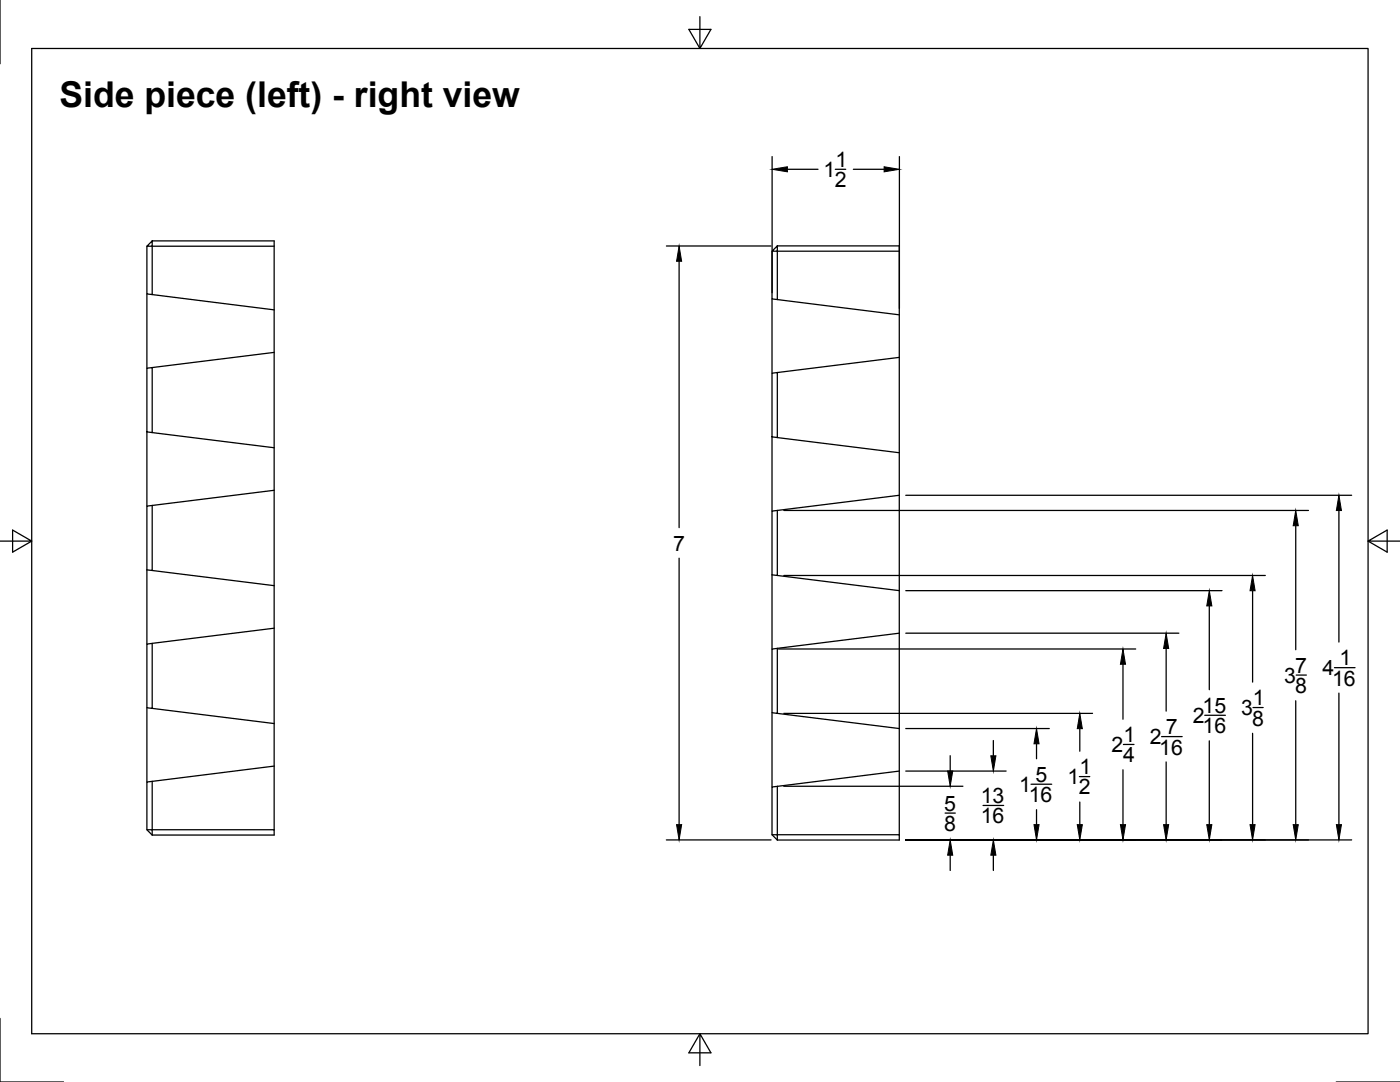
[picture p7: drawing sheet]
<svg xmlns="http://www.w3.org/2000/svg" width="279mm" height="216mm" viewBox="0 0 279 216" stroke-linecap="round" stroke-linejoin="round" font-family="sans-serif">
<!-- layer: Visible -->
<g fill="none" stroke="#000" stroke-width=".25">
<path d="M29.3 49.1v9.6l1.1 .1v-9.7h24.3M29.3 58.7v14.8M30.4 48.1v1h-1.1l1.1-1h24.3v117.5M30.4 58.8l24.3 3M154.1 50.1v9.5l1 .2v-9.7h24.4M154.1 59.6v14.9M155.1 49.1v1h-1l1-1h24.4v117.5M155.1 59.8l24.4 3M29.3 73.5l1.1-.2v13l-1.1-.1zM54.7 70.3l-24.3 3M154.1 74.5l1-.2v13l-1-.1zM179.5 71.3l-24.4 3"/>
<path d="M29.3 86.2v14.8M30.4 86.3l24.3 3M54.7 97.8l-24.3 3.1M154.1 87.2v14.8M155.1 87.3l24.4 3M179.5 98.8l-24.4 3.1M29.3 113.7v14.8M30.4 100.9v12.9l-1.1-.1M30.4 100.9l-1.1 .1v12.7M30.4 113.8l24.3 3.1M154.1 114.7v14.8M155.1 101.9v12.9l-1-.1"/>
<path d="M155.1 101.9l-1 .1v12.7M155.1 114.8l24.4 3.1M29.3 128.5l1.1-.1v13l-1.1-.2zM54.7 125.3l-24.3 3.1M154.1 129.5l1-.1v12.9l-1-.1zM179.5 126.3l-24.4 3.1M29.3 141.2v14.8M30.4 155.9v9.7h24.3v1h-24.3M30.4 155.9l-1.1 .1v9.6l1.1 1M30.4 141.4l24.3 3M54.7 152.9l-24.3 3M154.1 142.2v14.8"/>
<path d="M155.1 156.9v9.7h24.4v1h-24.4M155.1 156.9l-1 .1v9.6l1 1M155.1 142.3l24.4 3.1M179.5 153.9l-24.4 3M29.3 165.6h1.1v1M154.1 166.6h1v1"/>
</g>
<!-- layer: Border -->
<path d="M0 0v12.7M6.3 9.7h266.7v196.6h-266.7zM139.7 3.3v6.4l2.2-3.8h-4.4l2.2 3.8M0 108h6.3l-3.8-2.2v4.4l3.8-2.2M273 108l3.8 2.2v-4.4l-3.8 2.2h6.4M0 203.2v12.7h12.7M139.7 206.3l-2.2 3.8h4.4l-2.2-3.8v6.3M266.7 215.9h12.7" fill="none" stroke="#000" stroke-width=".25"/>
<!-- layer: Dimensions -->
<g fill="none" stroke="#000" stroke-width=".25">
<path d="M154.1 31.2v27.2M157.1 33.8h6.2M166.7 33.8h2.1M170.3 33.8h6.1M179.5 31.2v30.4M133 49.1h20.9M135.5 52.1v53.2M180.8 98.8h88.9M135.5 111.4v53.1M156.4 114.8h96.1M156.4 101.9h104.7M180.8 117.9h63.1"/>
<path d="M250 117.9v18.2M258.6 104.9v24.7M267.2 101.9v26.2M155.4 129.5h71.3M180.8 126.3h54.5M224.1 132.5v11M232.7 129.4v12.5M241.3 120.9v16.7M258.6 139.8v24.7M258.7 134.7h2M266.3 133.2h4.1M267.2 138.3v26.2"/>
<path d="M156.4 156.9h35.8M156.4 142.3h61.6M180.8 153.9h20M180.8 145.4h28.6M189.6 150.8v3M198.2 147.8v3M205.8 156.5h4.1M206.9 148.4v3M215.4 155h2.1M215.5 145.4v4.5M224.1 153.6v10.9M224.2 148.5h2.1"/>
<path d="M231.8 147h4.1M232.7 152v12.5M240.4 142.7h4.2M241.3 147.8v16.7M250 146.3v18.2M250.1 141.2h2M133 167.6h20.9M180.8 167.6h88.9M188.6 162.2h2M189.6 170.6v3.1M196.2 160.7h4.1M198.2 170.6v3.1"/>
<path d="M206.9 161.6v2.9M215.5 160v4.5"/>
</g>
<g fill="#000" stroke="#000" stroke-width=".2">
<path d="M154.1 33.8l3-.5v1zM176.4 33.3l3.1 .5-3.1 .5zM135.5 49.1l.5 3h-1zM250 114.8l.5 3.1h-1zM258.6 101.9l.5 3h-1zM267.2 98.8l.5 3.1h-1zM224.1 129.5l.5 3h-1zM232.7 126.3l.5 3.1h-1zM241.3 117.9l.6 3h-1.1zM189.1 153.8h1l-.5 3.1zM197.7 150.8h1.1l-.6 3.1zM206.9 145.4l.5 3h-1z"/>
<path d="M215.5 142.3l.5 3.1h-1zM135 164.5h1l-.5 3.1zM189.6 167.6l.5 3h-1zM198.2 167.6l.6 3h-1.1zM206.4 164.5h1l-.5 3.1zM215 164.5h1l-.5 3.1zM223.6 164.5h1l-.5 3.1zM232.2 164.5h1l-.5 3.1zM240.8 164.5h1.1l-.6 3.1zM249.5 164.5h1l-.5 3.1zM258.1 164.5h1l-.5 3.1zM266.7 164.5h1l-.5 3.1z"/>
</g>
<text font-size="7.1" x="11.9" y="21.4">Side piece (left) - right view</text>
<g font-size="4.3">
<text x="164.3" y="35.3">1</text>
<text x="166.7" y="33.3">1</text>
<text x="166.6" y="37.3">2</text>
<text x="134.3" y="109.9">7</text>
<text x="256.3" y="136.2">3</text>
<text x="258.5" y="134.2">7</text>
<text x="263.9" y="134.7">4</text>
<text x="265.9" y="136.8">16</text>
<text x="267.4" y="132.7">1</text>
<text x="240" y="142.2">15</text>
<text x="247.7" y="142.7">3</text>
<text x="250.1" y="140.7">1</text>
<text x="258.5" y="138.3">8</text>
<text x="224.2" y="148">1</text>
<text x="229.4" y="148.5">2</text>
<text x="232.7" y="146.5">7</text>
<text x="238.1" y="144.3">2</text>
<text x="240" y="146.3">16</text>
<text x="249.9" y="144.8">8</text>
<text x="206.7" y="156">5</text>
<text x="215.4" y="154.5">1</text>
<text x="221.8" y="150.1">2</text>
<text x="224.2" y="152.1">4</text>
<text x="231.4" y="150.6">16</text>
<text x="188.4" y="161.7">5</text>
<text x="195.7" y="160.2">13</text>
<text x="203.4" y="158">1</text>
<text x="205.3" y="160.1">16</text>
<text x="213" y="156.5">1</text>
<text x="215.3" y="158.5">2</text>
<text x="188.4" y="165.8">8</text>
<text x="195.7" y="164.3">16</text>
</g>
</svg>
